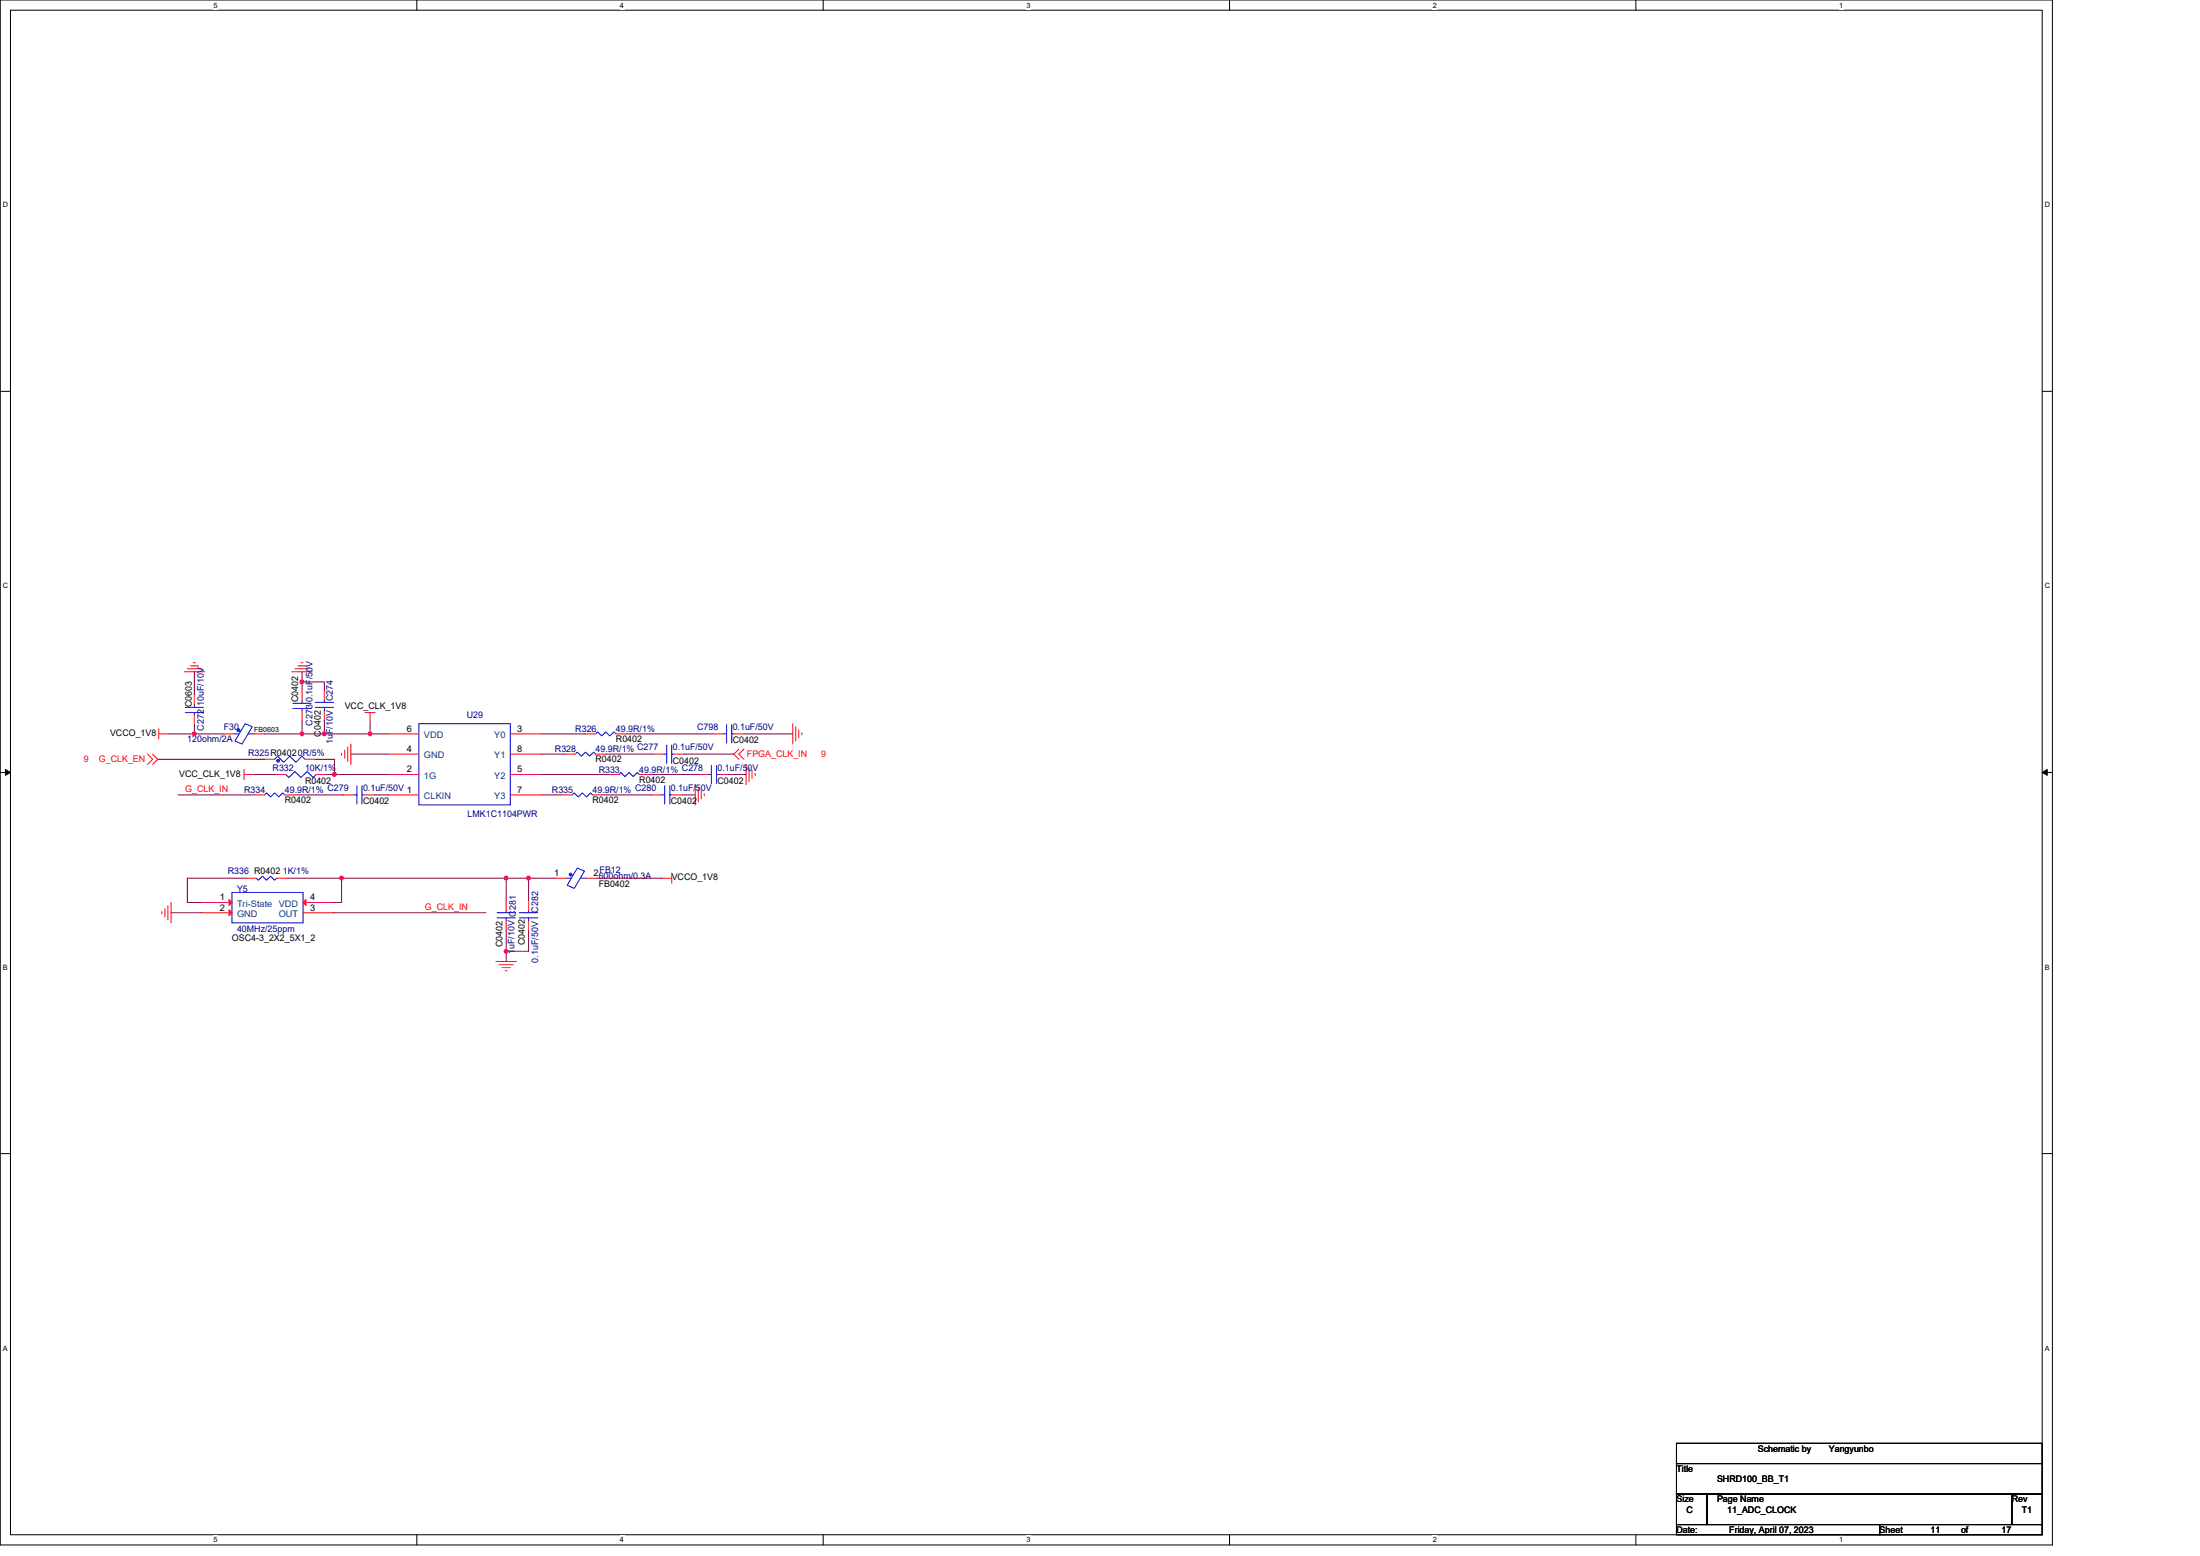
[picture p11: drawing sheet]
<svg xmlns="http://www.w3.org/2000/svg" width="297mm" height="210mm" viewBox="0 0 297 210" stroke-linecap="round" stroke-linejoin="round" font-family="sans-serif">
<path d="M0 0h277.1v208.5h-277.1zM1.4 1.4h274.3v205.7h-274.3z" fill="none" stroke="#000" stroke-width=".14"/>
<g fill="#fff">
<path d="M28.8 .1h.6v1.1h-.6z"/>
<path d="M28.8 207.3h.6v1.1h-.6z"/>
</g>
<path d="M56.3 0v1.4M56.3 207.1v1.4" fill="none" stroke="#000" stroke-width=".14"/>
<g fill="#fff">
<path d="M83.7 .1h.6v1.1h-.6z"/>
<path d="M83.7 207.3h.6v1.1h-.6z"/>
</g>
<path d="M111.1 0v1.4M111.1 207.1v1.4" fill="none" stroke="#000" stroke-width=".14"/>
<g fill="#fff">
<path d="M138.6 .1h.5v1.1h-.5z"/>
<path d="M138.6 207.3h.5v1.1h-.5z"/>
</g>
<path d="M166 0v1.4M166 207.1v1.4" fill="none" stroke="#000" stroke-width=".14"/>
<g fill="#fff">
<path d="M193.4 .1h.6v1.1h-.6z"/>
<path d="M193.4 207.3h.6v1.1h-.6z"/>
</g>
<path d="M220.9 0v1.4M220.9 207.1v1.4" fill="none" stroke="#000" stroke-width=".14"/>
<g fill="#fff">
<path d="M248.3 .1h.6v1.1h-.6z"/>
<path d="M248.3 207.3h.6v1.1h-.6z"/>
<path d="M.4 27.1h.7v1.1h-.7z"/>
<path d="M276.1 27.1h.7v1.1h-.7z"/>
<path d="M.4 78.5h.7v1.1h-.7z"/>
<path d="M276.1 78.5h.7v1.1h-.7z"/>
</g>
<path d="M0 52.8h1.4M275.7 52.8h1.4" fill="none" stroke="#000" stroke-width=".14"/>
<g fill="#fff">
<path d="M.4 130h.7v1.1h-.7z"/>
<path d="M276.1 130h.7v1.1h-.7z"/>
</g>
<path d="M0 104.2h1.4M275.7 104.2h1.4" fill="none" stroke="#000" stroke-width=".14"/>
<path d="M.7 103.8l.7 .4-.7 .4zM275.7 104.2l.7-.4v.8z" fill="#000" stroke="#000" stroke-width=".14"/>
<g fill="#fff">
<path d="M.4 181.4h.7v1.1h-.7z"/>
<path d="M276.1 181.4h.7v1.1h-.7z"/>
</g>
<path d="M0 155.7h1.4M275.7 155.7h1.4M226.4 194.8h49.3v2.7h-49.3zM226.4 197.5h49.3v4.1h-49.3zM226.4 201.6h4.1v4.1h-4.1zM226.4 205.7h27.4v1.4h-27.4zM230.5 201.6h41.1v4.1h-41.1zM253.8 205.7h21.9v1.4h-21.9zM271.6 201.6h4.1v4.1h-4.1z" fill="none" stroke="#000" stroke-width=".14"/>
<g fill="none" stroke="#f00" stroke-width=".14">
<path d="M21.4 99h1.4M21.4 98.3v1.4M24.9 90.7h2.7M25.3 90.3h1.9M25.7 89.9h1.1M26.1 89.4h.3M26.2 96.4v1.4M26.2 93.7v1.4M30.2 99h1.4M34.3 99h1.4M39.4 90.7h2.8M39.8 90.3h1.9"/>
<path d="M40.2 89.9h1.1M40.6 89.4h.3M40.8 95.9v1.4M40.8 93.1v1.4M43.8 93.1v1.4M43.8 95.9v1.4M49.3 96.2h1.3M50 96.2v1.3M52.4 99h4.2M68.9 99h4.1M79.1 99h1.3M83.2 99h1.3"/>
<path d="M96.3 99h1.4M99.1 99h1.4M107 97.7v2.7M107.4 98.1v1.9M107.8 98.5v1.1M108.3 98.9v.3M19.9 101.8l.7 .7-.7 .6M20.6 101.8l.7 .7-.7 .6M33 104.5h1.3M33 103.8v1.4M33.2 118.5h1.4M34.3 107.3h1.4"/>
<path d="M35.7 102.5h1.4M37.2 104.5h1.4M37.4 118.5h1.3M38.5 107.3h1.3M41.2 102.5h1.4M42.7 104.5h1.4M46.1 101.6v.3M46.4 107.3h1.4M46.5 101.2v1.1M46.9 100.8v1.9M47.4 100.4v2.7M49.1 107.3h1.4"/>
<path d="M52.4 107.3h4.2M52.4 104.5h4.2M52.4 101.8h4.2M68.9 101.8h4.1M68.9 104.5h4.1M68.9 107.3h4.1M75.1 118.5h1.4M75.9 107.3h1.4M76.3 101.8h1.4M79.2 118.5h1.4M80 107.3h1.4M80.4 101.8h1.4"/>
<path d="M82.2 104.5h1.4M86.3 104.5h1.4M88 107.3h1.3M88.2 101.8h1.4M89.3 118.5h1.4M90.7 117.8v1.4M90.7 107.3h1.4M91 101.8h1.3M93.9 105.9v2.7M94.3 104.5h1.3M94.3 106.3v1.9M94.7 106.7v1.1"/>
<path d="M95.1 107.1v.3M97 104.5h1.4M99.8 101.1l-.7 .7 .7 .7M100.5 101.1l-.7 .7 .7 .7M100.7 103.1v2.8M101.1 103.6v1.9M101.5 104v1.1M102 104.4v.2M21.9 123v.3M22.3 122.6v1.1M22.7 122.2v1.9M23.1 121.8v2.7"/>
<path d="M27.2 121.8h4.1M27.2 123.2h4.1M40.9 123.2h4.1M40.9 121.8h4.1M67 129.8h2.7M67.4 130.2h1.9M67.8 130.6h1.1M68.2 131h.3M68.3 121.5v1.4M68.3 124.3v1.3M71.4 121.5v1.4M71.4 124.3v1.3"/>
</g>
<g fill="none" stroke="#00f" stroke-width=".14">
<path d="M25 95.5h2.5M25 96.2h2.5M26.2 96.2v.2M26.2 95.1v.4M31.6 99h.7M33.1 97.7l1 .4-1.4 2.3-1-.4zM33.5 99h.8M39.5 94.9h2.5M39.5 95.6h2.5M40.8 95.6v.3M40.8 94.5v.4M42.6 95.5h2.4"/>
<path d="M42.6 94.8h2.4M43.8 94.5v.3M43.8 95.5v.4M56.6 97.7h12.3v10.9h-12.3zM80.4 99l.3-.2 .5 .5 .6-.5 .5 .5 .6-.5 .3 .2M97.7 99h.4M98.1 97.8v2.5M98.8 99h.3M98.8 97.8v2.5M34.6 118.5l.3 .3 .5-.6 .6 .6 .5-.6 .6 .6 .3-.3M35.7 107.3l.3-.3 .5 .5 .6-.5 .5 .5 .6-.5 .3 .3M37.1 102.5l.4-.5 .8 .9 .8-.9 .9 .9 .8-.9 .4 .5"/>
<path d="M38.6 104.5l.4 .4 .8-.8 .8 .8 .9-.8 .8 .8 .4-.4M47.8 107.3h.4M48.2 106v2.5M48.9 107.3h.2M48.9 106v2.5M76.5 118.5h.6M77.3 107.3l.2-.3 .6 .5 .5-.5 .6 .5 .5-.5 .3 .3M77.7 101.8l.3-.3 .5 .5 .6-.5 .5 .5 .6-.5 .2 .3M78 117.1l.9 .5-1.4 2.3-.9-.4zM78.4 118.5h.8M83.6 104.5l.2-.3 .6 .6 .5-.6 .6 .6 .5-.6 .3 .3M89.3 107.3h.4"/>
<path d="M89.6 101.8h.4M89.7 106v2.5M90 100.5v2.5M90.4 106v2.5M90.4 107.3h.3M90.7 101.8h.3M90.7 100.5v2.5M95.6 104.5h.5M96.1 103.3v2.4M96.7 104.5h.3M96.7 103.3v2.4M31.3 120.4h9.6v4.1h-9.6z"/>
<path d="M67.1 123.9h2.5M67.1 123.2h2.5M68.3 122.9v.3M68.3 123.9v.4M70.1 123.9h2.5M70.1 123.2h2.5M71.4 122.9v.3M71.4 123.9v.4"/>
</g>
<g fill="#f00" stroke="#f00" stroke-width=".14">
<path d="M30.9 121.4l.4 .4-.4 .4z"/>
<path d="M30.9 122.8l.4 .4-.4 .4z"/>
<path d="M40.9 121.8l.4-.4v.8z"/>
</g>
<g fill="#00f" stroke="#00f" stroke-width=".14">
<path d="M32.1 98.4h.2v.3h-.2z" fill-rule="evenodd"/>
<circle cx="37.5" cy="102.7" r=".19"/>
<circle cx="77" cy="118" r=".19"/>
</g>
<g fill="none" stroke="#800040" stroke-width=".14">
<path d="M22.8 99h3.4M26.2 90.7v3M26.2 97.8v1.2h4M35.7 99h5.1M40.8 90.7v1.3M40.8 92v1.1M40.8 97.3v1.7h3M40.8 92h3v1.1M43.8 97.3v1.7M43.8 99h6.2M50 97.5v1.5M50 99h2.4"/>
<path d="M73 99h6.1M84.5 99h11.8M100.5 99h6.5M21.3 102.5h14.4M24 107.3h10.3M33.2 118.5h-7.9v3.3h1.9M34.3 104.5h2.9M38.7 118.5h7.4M39.8 107.3h6.6M42.6 102.5h2.6v2M44.1 104.5h1.1M45.2 104.5h7.2"/>
<path d="M46.1 118.5v3.3h-1.1M46.1 118.5h22.2M47.4 101.8h5M50.5 107.3h1.9M68.3 118.5v3M68.3 118.5h3.1M71.4 118.5v3M71.4 118.5h3.7M73 104.5h9.2M73 101.8h3.3M73 107.3h2.9M80.6 118.5h8.7"/>
<path d="M81.4 107.3h6.6M81.8 101.8h6.4M87.7 104.5h6.6M92.1 107.3h1.8M92.3 101.8h6.8M98.4 104.5h2.3M23.1 123.2h4.1M45 123.2h20.6M68.3 125.6v2.8M68.3 128.4v1.4M71.4 125.6v2.8h-3.1"/>
</g>
<g fill="#f0f" stroke="#f0f" stroke-width=".14">
<circle cx="40.8" cy="99" r=".27"/>
<circle cx="26.2" cy="99" r=".27"/>
<circle cx="50" cy="99" r=".27"/>
<circle cx="43.8" cy="99" r=".27"/>
<circle cx="40.8" cy="92" r=".27"/>
<circle cx="46.1" cy="118.5" r=".26"/>
<circle cx="71.4" cy="118.5" r=".27"/>
<circle cx="68.3" cy="118.5" r=".27"/>
<circle cx="68.3" cy="128.4" r=".26"/>
<circle cx="45.2" cy="104.5" r=".27"/>
</g>
<g font-size="1.2">
<text x="25.9" y="95.5" transform="rotate(-90 25.9 95.5)">C0603</text>
<text x="40.3" y="94.8" transform="rotate(-90 40.3 94.8)">C0402</text>
<text x="46.5" y="95.6">VCC_CLK_1V8</text>
<text x="14.9" y="99.3">VCCO_1V8</text>
<text x="43.3" y="99.4" transform="rotate(-90 43.3 99.4)">C0402</text>
<text x="54.9" y="101.5">4</text>
<text x="54.9" y="98.7">6</text>
<text x="69.8" y="98.7">3</text>
<text x="69.8" y="101.5">8</text>
<text x="83.2" y="100.2">R0402</text>
<text x="98.9" y="100.3">C0402</text>
<text x="24.2" y="104.8">VCC_CLK_1V8</text>
<text x="41.2" y="105.8">R0402</text>
<text x="54.9" y="104.2">2</text>
<text x="69.8" y="104.2">5</text>
<text x="69.8" y="107">7</text>
<text x="80.4" y="102.9">R0402</text>
<text x="86.3" y="105.6">R0402</text>
<text x="90.8" y="103">C0402</text>
<text x="96.9" y="105.8">C0402</text>
<text x="38.5" y="108.4">R0402</text>
<text x="49" y="108.5">C0402</text>
<text x="80" y="108.4">R0402</text>
<text x="90.6" y="108.5">C0402</text>
<text x="74.8" y="118.2">1</text>
<text x="80.1" y="118.2">2</text>
<text x="80.8" y="119.6">FB0402</text>
<text x="90.7" y="118.8">VCCO_1V8</text>
<text x="29.7" y="121.5">1</text>
<text x="29.7" y="122.9">2</text>
<text x="41.9" y="122.9">3</text>
<text x="41.9" y="121.5">4</text>
<text x="31.3" y="127">OSC4-3_2X2_5X1_2</text>
<text x="67.8" y="127.8" transform="rotate(-90 67.8 127.8)">C0402</text>
<text x="70.9" y="127.6" transform="rotate(-90 70.9 127.6)">C0402</text>
<text x="237.3" y="195.9">Schematic by</text>
<text x="246.9" y="195.9">Yangyunbo</text>
<text x="226.4" y="198.6">Title</text>
<text x="226.4" y="202.8">Size</text>
<text x="231.8" y="202.8">Page Name</text>
<text x="231.8" y="200">SHRD100_BB_T1</text>
<text x="271.6" y="202.8">Rev</text>
<text x="226.4" y="206.9">Date:</text>
<text x="227.7" y="204.1">C</text>
<text x="233.2" y="204.1">11_ADC_CLOCK</text>
<text x="233.5" y="206.9">Friday, April 07, 2023</text>
<text x="253.8" y="206.9">Sheet</text>
<text x="260.6" y="206.9">11</text>
<text x="264.8" y="206.9">of</text>
<text x="270.3" y="206.9">17</text>
<text x="273" y="204.1">T1</text>
</g>
<g font-size="1.2" fill="#000080">
<text x="44.9" y="94.6" transform="rotate(-90 44.9 94.6)">C274</text>
<text x="25.3" y="100.2">120ohm/2A</text>
<text x="27.5" y="98.6" transform="rotate(-90 27.5 98.6)">C272 10uF/10V</text>
<text x="30.2" y="98.5">F30</text>
<text x="42.2" y="97.9" transform="rotate(-90 42.2 97.9)">C273 0.1uF/50V</text>
<text x="44.9" y="100.4" transform="rotate(-90 44.9 100.4)">1uF/10V</text>
<text x="63" y="96.9">U29</text>
<text x="74.9" y="101.5">R328</text>
<text x="77.7" y="98.8">R326</text>
<text x="80.4" y="101.5">49.9R/1% C277</text>
<text x="83.2" y="98.8">49.9R/1%</text>
<text x="90.8" y="101.3">0.1uF/50V</text>
<text x="94.1" y="98.5">C798</text>
<text x="98.9" y="98.5">0.1uF/50V</text>
<text x="33" y="107">R334</text>
<text x="33.5" y="102.1">R325R04020R/5%</text>
<text x="36.8" y="104">R332</text>
<text x="38.5" y="107">49.9R/1% C279</text>
<text x="41.2" y="104">10K/1%</text>
<text x="49" y="106.7">0.1uF/50V 1</text>
<text x="74.5" y="107">R335</text>
<text x="80" y="107">49.9R/1% C280</text>
<text x="80.8" y="104.3">R333</text>
<text x="86.3" y="104.3">49.9R/1% C278</text>
<text x="90.6" y="106.7">0.1uF/50V</text>
<text x="96.9" y="104">0.1uF/50V</text>
<text x="63.1" y="110.3">LMK1C1104PWR</text>
<text x="30.8" y="118">R336 R0402</text>
<text x="38.2" y="118">1K/1%</text>
<text x="80.8" y="118.7">600ohm/0.3A</text>
<text x="81" y="117.9">FB12</text>
<text x="32" y="120.3">Y5</text>
<text x="32" y="125.8">40MHz/25ppm</text>
<text x="72.6" y="123.2" transform="rotate(-90 72.6 123.2)">C282</text>
<text x="69.5" y="128.8" transform="rotate(-90 69.5 128.8)">1uF/10V C281</text>
<text x="72.6" y="129.9" transform="rotate(-90 72.6 129.9)">0.1uF/50V</text>
</g>
<g font-size="1.2" fill="#004080">
<text x="57.2" y="99.6">VDD</text>
<text x="66.7" y="99.6">Y0</text>
<text x="57.2" y="107.8">CLKIN</text>
<text x="57.2" y="105.1">1G</text>
<text x="57.2" y="102.3">GND</text>
<text x="66.7" y="102.3">Y1</text>
<text x="66.7" y="105.1">Y2</text>
<text x="66.7" y="107.8">Y3</text>
<text x="32" y="122.4">Tri-State VDD</text>
<text x="32" y="123.7">GND</text>
<text x="37.6" y="123.7">OUT</text>
</g>
<g font-size="1.2" fill="#f00">
<text x="11.3" y="102.8">9</text>
<text x="13.4" y="102.8">G_CLK_EN</text>
<text x="25" y="106.9">G_CLK_IN</text>
<text x="100.9" y="102.2">FPGA_CLK_IN</text>
<text x="110.9" y="102.2">9</text>
<text x="57.4" y="122.8">G_CLK_IN</text>
</g>
<g font-size="1">
<text x="28.8" y="1">5</text>
<text x="83.7" y="1">4</text>
<text x="138.6" y="1">3</text>
<text x="193.4" y="1">2</text>
<text x="248.3" y="1">1</text>
<text x=".4" y="28">D</text>
<text x="276.1" y="28">D</text>
<text x=".4" y="79.4">C</text>
<text x="276.1" y="79.4">C</text>
<text x="34.3" y="98.8">FB0603</text>
<text x=".4" y="130.9">B</text>
<text x="276.1" y="130.9">B</text>
<text x=".4" y="182.3">A</text>
<text x="276.1" y="182.3">A</text>
<text x="28.8" y="208.2">5</text>
<text x="83.7" y="208.2">4</text>
<text x="138.6" y="208.2">3</text>
<text x="193.4" y="208.2">2</text>
<text x="248.3" y="208.2">1</text>
</g>
</svg>
